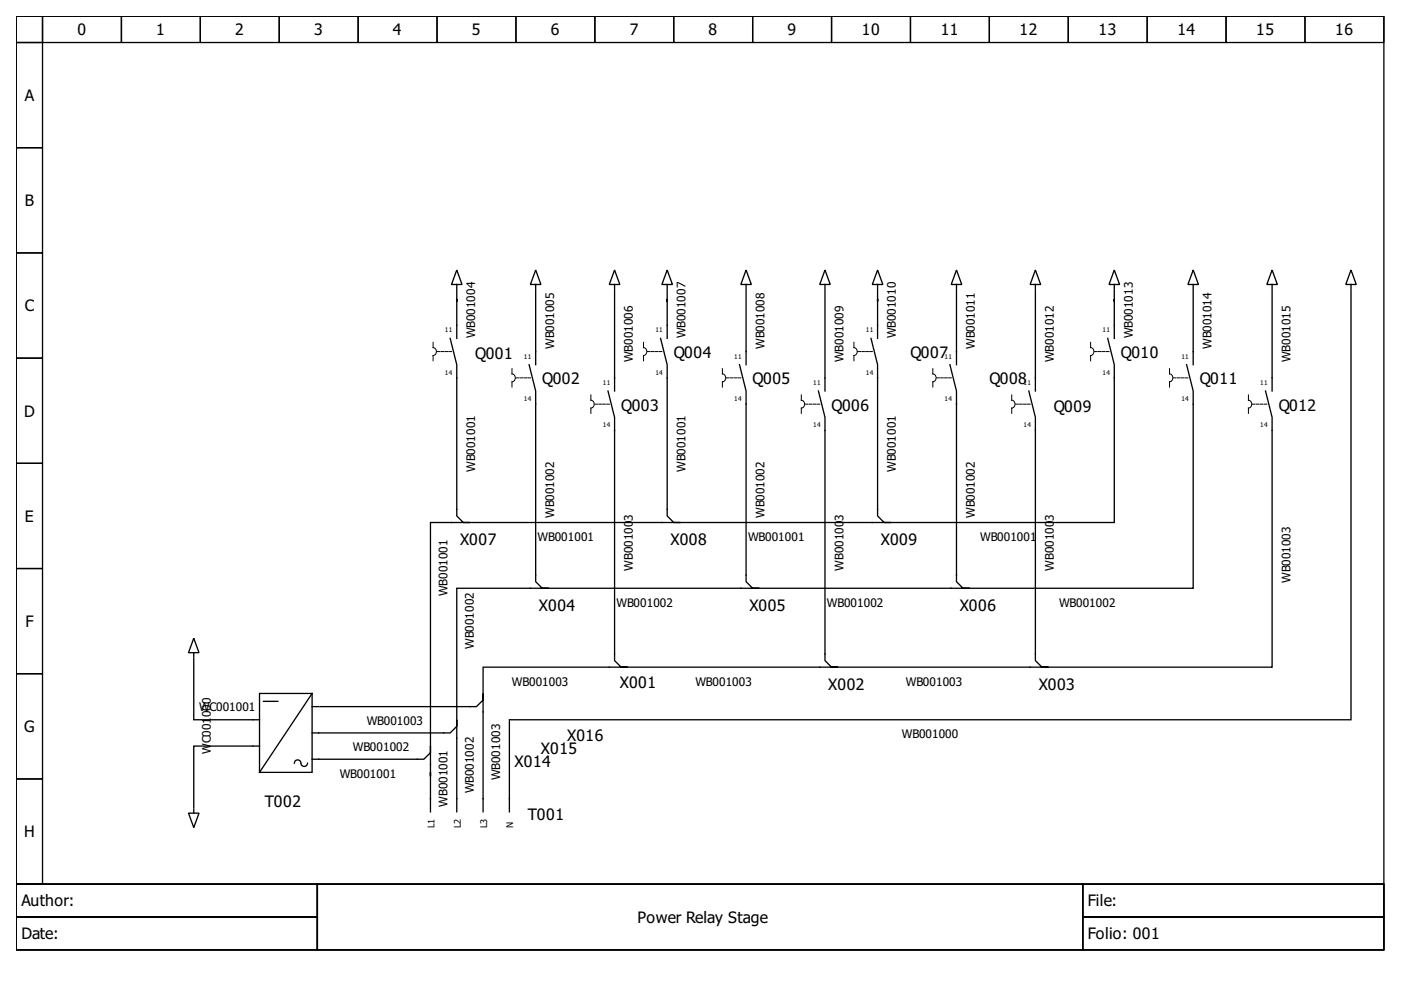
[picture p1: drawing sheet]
<svg xmlns="http://www.w3.org/2000/svg" width="297mm" height="210mm" viewBox="0 0 297 210" stroke-linecap="round" stroke-linejoin="round" font-family="sans-serif">
<g fill="none" stroke="#000" stroke-width=".28">
<path d="M3.4 3.4h290v184.1h-290zM3.4 3.4h5.6v5.6h-5.6zM3.4 9h5.6v22.3h-5.6zM9 3.4h16.7v5.6h-16.7zM25.7 3.4h16.8v5.6h-16.8zM42.5 3.4h16.7v5.6h-16.7zM59.2 3.4h16.7v5.6h-16.7zM75.9 3.4h16.8v5.6h-16.8zM92.7 3.4h16.7v5.6h-16.7zM109.4 3.4h16.7v5.6h-16.7zM126.1 3.4h16.7v5.6h-16.7zM142.8 3.4h16.8v5.6h-16.8z"/>
<path d="M159.6 3.4h16.7v5.6h-16.7zM176.3 3.4h16.7v5.6h-16.7zM193 3.4h16.8v5.6h-16.8zM209.8 3.4h16.7v5.6h-16.7zM226.5 3.4h16.7v5.6h-16.7zM243.2 3.4h16.8v5.6h-16.8zM260 3.4h16.7v5.6h-16.7zM276.7 3.4h16.7v5.6h-16.7zM3.4 31.3h5.6v22.3h-5.6zM3.4 53.6h5.6v22.3h-5.6zM96.8 57.3l1.2 3h-2.3zM113.6 57.3l1.1 3h-2.2z"/>
<path d="M130.3 57.3l1.1 3h-2.2zM141.5 57.3l1.1 3h-2.3zM158.2 57.3l1.1 3h-2.2zM174.9 57.3l1.1 3h-2.2zM186.1 57.3l1.1 3h-2.3zM202.8 57.3l1.1 3h-2.2zM219.5 57.3l1.1 3h-2.2zM236.3 57.3l1.1 3h-2.3zM253 57.3l1.1 3h-2.2zM269.7 57.3l1.1 3h-2.2zM286.4 57.3l1.2 3h-2.3zM3.4 75.9h5.6v22.3h-5.6z"/>
<path d="M95.4 71.7l1.4 5.6v32.1l1.4 1.4h1.4h-8.3v47.4M96.8 61.4v10.3M96.8 60.3v.9M112.2 77.3l1.4 5.6v40.4l1.4 1.4h1.4h-19.6v27.9M113.6 61.4v15.9M113.6 60.3v.9M130.3 61.4v21.5M130.3 60.3v.9M140.1 71.7l1.4 5.6v32.1l1.3 1.4h1.4h-44.6M141.5 61.4v10.3M141.5 60.3v.9M156.8 77.3l1.4 5.6v40.4l1.4 1.4h1.4h-44.6"/>
<path d="M158.2 60.3v.9M158.2 61.4v15.9M174.9 61.4v21.5M174.9 60.3v.9M184.7 71.7l1.4 5.6v32.1l1.4 1.4h1.4h-44.7M186.1 61.4v10.3M186.1 60.3v.9M201.4 77.3l1.4 5.6v40.4l1.4 1.4h1.4h-44.6M202.8 61.4v15.9M202.8 60.3v.9M219.5 61.4v21.5M219.5 60.3v.9"/>
<path d="M234.9 71.7l1.4 5.6v33.5h-47.4M236.3 60.3v.9M236.3 61.4v10.3M251.6 77.3l1.4 5.6v41.8h-47.4M253 61.4v15.9M253 60.3v.9M269.7 61.4v21.5M269.7 60.3v.9M286.4 61.4v91.2h-178.4v19.5M286.4 60.3v.9M3.4 98.2h5.6v22.3h-5.6zM128.9 82.9l1.4 5.6v51.6l1.4 1.4h1.4h-30.7v5.5"/>
<path d="M173.5 82.9l1.4 5.6v51.6l1.4 1.4h1.4h-44.6M218.1 82.9l1.4 5.6v51.6l1.4 1.4h1.4h-44.6M268.3 82.9l1.4 5.6v53h-47.4M3.4 120.5h5.6v22.3h-5.6zM41.1 139.5v13.1h13.9M41.1 135.3l1.1 3.1h-2.2zM41.1 138.4v.8M3.4 142.8h5.6v22.4h-5.6zM55 147h11.2v16.8h-11.2zM55 158.2h-13.9v13.1M55.9 148.7h3M66.2 155.4h29.2l1.4-1.4v-1.4v19.5"/>
<path d="M66.2 147l-11.2 16.8M66.2 149.8h1.4M67.8 149.8h33.2l1.4-1.4v-1.4v25.1M3.4 165.2h5.6v22.3h-5.6zM40 172.4h2.2l-1.1 3.1zM41.1 171.6v.8M63.8 161.7a.7 .7 0 0 0-.7-.6 .7 .7 0 0 0-.7 .7M65.2 161.8a.7 .7 0 0 1-.7 .7 .7 .7 0 0 1-.7-.6M66.2 161h23.7l1.4-1.4v-1.4v13.9M3.4 187.5h290v13.9h-290zM3.4 187.5h63.9v6.9h-63.9zM3.4 194.4h63.9v7h-63.9z"/>
<path d="M67.3 187.5h162.3v13.9h-162.3zM229.6 187.5h63.8v6.9h-63.8zM229.6 194.4h63.8v7h-63.8z"/>
</g>
<path d="M91.8 72.6v1.1a.85 .85 0 0 1 .7 .8 .85 .85 0 0 1-.7 .9v1.1M108.6 78.2v1.1a.85 .85 0 0 1 .7 .8 .85 .85 0 0 1-.7 .9v1.1M136.4 72.6v1.1a.85 .85 0 0 1 .7 .8 .85 .85 0 0 1-.7 .9v1.1M153.2 78.2v1.1a.85 .85 0 0 1 .7 .8 .85 .85 0 0 1-.7 .9v1.1M181 72.6v1.1a.85 .85 0 0 1 .7 .8 .85 .85 0 0 1-.7 .9v1.1M197.8 78.2v1.1a.85 .85 0 0 1 .7 .8 .85 .85 0 0 1-.7 .9v1.1M231.2 72.6v1.1a.85 .85 0 0 1 .7 .8 .85 .85 0 0 1-.7 .9v1.1M248 78.2v1.1a.85 .85 0 0 1 .7 .8 .85 .85 0 0 1-.7 .9v1.1M125.3 83.7v1.2a.85 .85 0 0 1 .7 .8 .85 .85 0 0 1-.7 .8v1.1M169.9 83.7v1.2a.85 .85 0 0 1 .7 .8 .85 .85 0 0 1-.7 .8v1.1M214.5 83.7v1.2a.85 .85 0 0 1 .7 .8 .85 .85 0 0 1-.7 .8v1.1M264.7 83.7v1.2a.85 .85 0 0 1 .7 .8 .85 .85 0 0 1-.7 .8v1.1" fill="none" stroke="#000" stroke-width=".21"/>
<path d="M92.7 74.5h3.3M137.3 74.5h3.3M181.9 74.5h3.3M232.1 74.5h3.3M109.4 80.1h3.3M126.1 85.7h3.4M154 80.1h3.3M170.7 85.7h3.4M198.6 80.1h3.4M215.3 85.7h3.4M248.8 80.1h3.3M265.5 85.7h3.4" fill="none" stroke="#000" stroke-width=".21" stroke-dasharray=".6 .3"/>
<g font-size="3.3">
<text x="16.4" y="7.5">0</text>
<text x="33.1" y="7.5">1</text>
<text x="49.9" y="7.5">2</text>
<text x="66.6" y="7.5">3</text>
<text x="83.3" y="7.5">4</text>
<text x="100" y="7.5">5</text>
<text x="116.8" y="7.5">6</text>
<text x="133.5" y="7.5">7</text>
<text x="150.2" y="7.5">8</text>
<text x="167" y="7.5">9</text>
<text x="182.7" y="7.5">10</text>
<text x="199.4" y="7.5">11</text>
<text x="216.2" y="7.5">12</text>
<text x="232.9" y="7.5">13</text>
<text x="249.6" y="7.5">14</text>
<text x="266.4" y="7.5">15</text>
<text x="283.1" y="7.5">16</text>
<text x="5.3" y="21.4">A</text>
<text x="5.3" y="43.7">B</text>
<text x="5.3" y="66">C</text>
<text x="100.7" y="76.2">Q001</text>
<text x="142.8" y="75.9">Q004</text>
<text x="193" y="75.9">Q007</text>
<text x="237.6" y="75.9">Q010</text>
<text x="115" y="81.5">Q002</text>
<text x="159.6" y="81.5">Q005</text>
<text x="209.8" y="81.5">Q008</text>
<text x="254.4" y="81.5">Q011</text>
<text x="5.1" y="88.3">D</text>
<text x="131.7" y="87.1">Q003</text>
<text x="176.3" y="87.1">Q006</text>
<text x="223.4" y="87.4">Q009</text>
<text x="271.1" y="87.1">Q012</text>
<text x="5.3" y="110.6">E</text>
<text x="97.5" y="115.6">X007</text>
<text x="142.2" y="115.6">X008</text>
<text x="186.8" y="115.6">X009</text>
<text x="114.3" y="129.6">X004</text>
<text x="158.9" y="129.6">X005</text>
<text x="203.5" y="129.6">X006</text>
<text x="5.4" y="132.9">F</text>
<text x="131.4" y="145.9">X001</text>
<text x="175.6" y="146.3">X002</text>
<text x="220.2" y="146.3">X003</text>
<text x="5.1" y="155.3">G</text>
<text x="114.7" y="159.9">X015</text>
<text x="120.3" y="157.1">X016</text>
<text x="109.1" y="162.6">X014</text>
<text x="56.1" y="171">T002</text>
<text x="111.9" y="173.8">T001</text>
<text x="5.1" y="177.6">H</text>
<text x="4.6" y="192.2">Author:</text>
<text x="135.2" y="195.7">Power Relay Stage</text>
<text x="230.7" y="192.2">File:</text>
<text x="4.6" y="199.2">Date:</text>
<text x="230.7" y="199.2">Folio: 001</text>
</g>
<g font-size="2.5">
<text x="100.7" y="71.7" transform="rotate(-90 100.7 71.7)">WB001004</text>
<text x="145.4" y="71.7" transform="rotate(-90 145.4 71.7)">WB001007</text>
<text x="190" y="71.7" transform="rotate(-90 190 71.7)">WB001010</text>
<text x="240.2" y="71.7" transform="rotate(-90 240.2 71.7)">WB001013</text>
<text x="117.5" y="74" transform="rotate(-90 117.5 74)">WB001005</text>
<text x="134.2" y="76.8" transform="rotate(-90 134.2 76.8)">WB001006</text>
<text x="162.1" y="74" transform="rotate(-90 162.1 74)">WB001008</text>
<text x="178.8" y="76.8" transform="rotate(-90 178.8 76.8)">WB001009</text>
<text x="206.7" y="74" transform="rotate(-90 206.7 74)">WB001011</text>
<text x="223.4" y="76.8" transform="rotate(-90 223.4 76.8)">WB001012</text>
<text x="256.9" y="74" transform="rotate(-90 256.9 74)">WB001014</text>
<text x="273.6" y="76.8" transform="rotate(-90 273.6 76.8)">WB001015</text>
<text x="100.7" y="100" transform="rotate(-90 100.7 100)">WB001001</text>
<text x="145.4" y="100" transform="rotate(-90 145.4 100)">WB001001</text>
<text x="190" y="100" transform="rotate(-90 190 100)">WB001001</text>
<text x="117.5" y="109.8" transform="rotate(-90 117.5 109.8)">WB001002</text>
<text x="134.2" y="110.4" transform="rotate(-90 134.2 110.4)">3</text>
<text x="162.1" y="109.8" transform="rotate(-90 162.1 109.8)">WB001002</text>
<text x="178.8" y="110.4" transform="rotate(-90 178.8 110.4)">3</text>
<text x="206.7" y="109.8" transform="rotate(-90 206.7 109.8)">WB001002</text>
<text x="223.4" y="110.4" transform="rotate(-90 223.4 110.4)">3</text>
<text x="114" y="114.7">WB001001</text>
<text x="158.6" y="114.7">WB001001</text>
<text x="207.8" y="114.7">WB001001</text>
<text x="134.2" y="121" transform="rotate(-90 134.2 121)">WB00100</text>
<text x="178.8" y="121" transform="rotate(-90 178.8 121)">WB00100</text>
<text x="223.4" y="121" transform="rotate(-90 223.4 121)">WB00100</text>
<text x="273.6" y="123.6" transform="rotate(-90 273.6 123.6)">WB001003</text>
<text x="94.9" y="126.4" transform="rotate(-90 94.9 126.4)">WB001001</text>
<text x="130.7" y="128.6">WB001002</text>
<text x="175.3" y="128.6">WB001002</text>
<text x="224.5" y="128.6">WB001002</text>
<text x="100.5" y="137.6" transform="rotate(-90 100.5 137.6)">WB001002</text>
<text x="108.6" y="145.4">WB001003</text>
<text x="147.4" y="145.4">WB001003</text>
<text x="192.1" y="145.4">WB001003</text>
<text x="42.2" y="150.7">WC001001</text>
<text x="44.7" y="152" transform="rotate(-90 44.7 152)">000</text>
<text x="77.7" y="153.7">WB001003</text>
<text x="44.7" y="159.9" transform="rotate(-90 44.7 159.9)">W</text>
<text x="44.7" y="157.6" transform="rotate(-90 44.7 157.6)">C001</text>
<text x="74.8" y="159.3">WB001002</text>
<text x="191.2" y="156.5">WB001000</text>
<text x="72" y="164.9">WB001001</text>
<text x="106" y="165.4" transform="rotate(-90 106 165.4)">WB001003</text>
<text x="94.9" y="171" transform="rotate(-90 94.9 171)">WB001001</text>
<text x="100.5" y="168.2" transform="rotate(-90 100.5 168.2)">WB001002</text>
</g>
<g font-size="2">
<text x="92.1" y="175.5" transform="rotate(-90 92.1 175.5)">L1</text>
<text x="97.7" y="175.5" transform="rotate(-90 97.7 175.5)">L2</text>
<text x="103.3" y="175.5" transform="rotate(-90 103.3 175.5)">L3</text>
<text x="108.8" y="175.5" transform="rotate(-90 108.8 175.5)">N</text>
</g>
<g font-size="1.4">
<text x="94.3" y="70.5">11</text>
<text x="138.9" y="70.5">11</text>
<text x="183.6" y="70.5">11</text>
<text x="233.7" y="70.5">11</text>
<text x="111.1" y="76.1">11</text>
<text x="155.7" y="76.1">11</text>
<text x="200.3" y="76.1">11</text>
<text x="250.5" y="76.1">11</text>
<text x="94.3" y="79.4">14</text>
<text x="127.8" y="81.6">11</text>
<text x="138.9" y="79.4">14</text>
<text x="172.4" y="81.6">11</text>
<text x="183.6" y="79.4">14</text>
<text x="217" y="81.6">11</text>
<text x="233.7" y="79.4">14</text>
<text x="267.2" y="81.6">11</text>
<text x="111.1" y="85">14</text>
<text x="155.7" y="85">14</text>
<text x="200.3" y="85">14</text>
<text x="250.5" y="85">14</text>
<text x="127.8" y="90.6">14</text>
<text x="172.4" y="90.6">14</text>
<text x="217" y="90.6">14</text>
<text x="267.2" y="90.6">14</text>
</g>
</svg>
